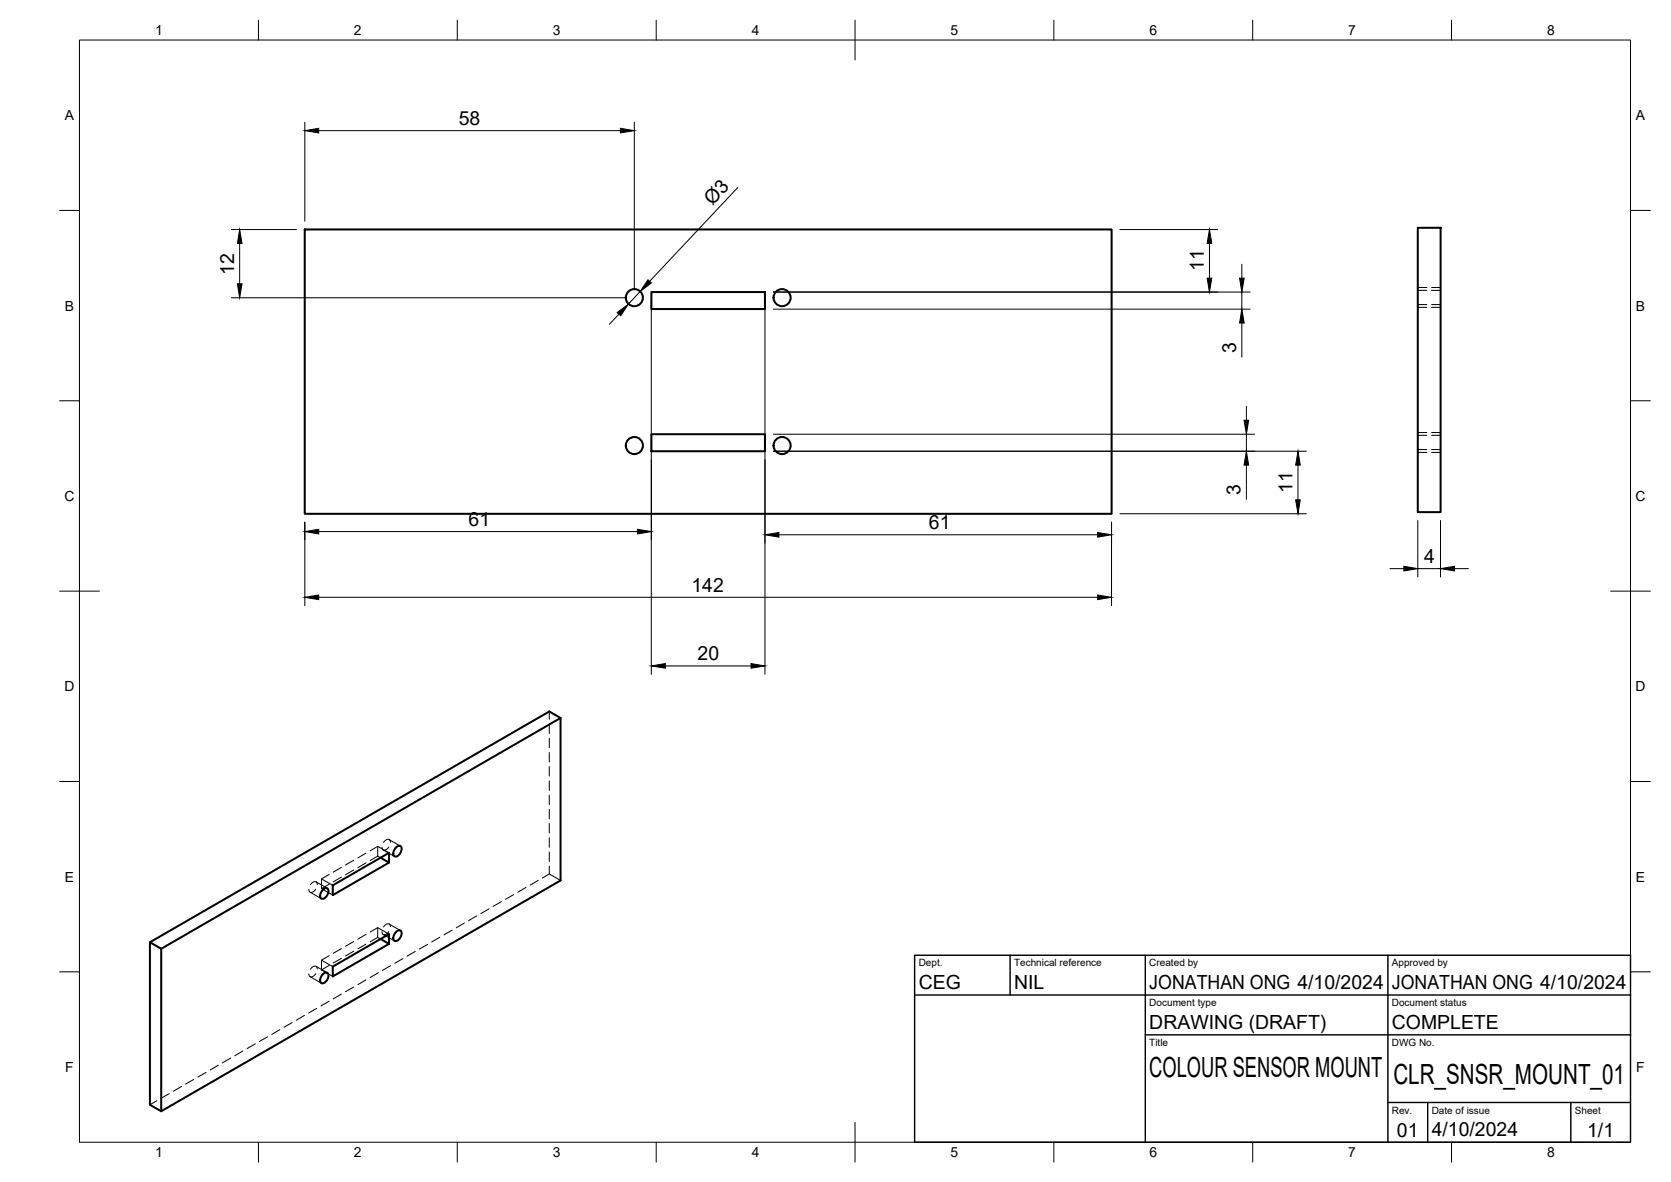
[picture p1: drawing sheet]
<svg xmlns="http://www.w3.org/2000/svg" width="420mm" height="297mm" viewBox="0 0 420 297" stroke-linecap="round" stroke-linejoin="round" font-family="sans-serif">
<!-- layer: Visible -->
<g fill="none" stroke="#000" stroke-width=".51">
<path d="M76.6 57.7h202.9v71.4h-202.9zM356.5 57.2h5.7v71.5h-5.7zM163.8 73.4h28.5v4.3h-28.5zM163.8 109.1h28.5v4.3h-28.5zM140.9 180.4l-100.4 58M95.7 215.5l2.1 1.3-14.1 8.1v-2.4l14.1-8.2v2.5M99.6 212.9a.77 .77 0 0 1 1.3 0 1.95 1.95 0 0 1-1.6 2.3 1.29 1.29 0 0 1 0-1.9zM37.7 236.8v40.8l2.8 1.7 100.4-58v-40.9l-2.8-1.6-100.4 58 2.8 1.6v40.9M81.2 223.6a.77 .77 0 0 1 1.3 0 1.95 1.95 0 0 1-1.6 2.3 1.29 1.29 0 0 1 0-2zM95.7 236l2.1 1.2M99.6 234.2a.77 .77 0 0 1 1.3 0 1.95 1.95 0 0 1-1.6 2.3 1.29 1.29 0 0 1 0-2zM81.2 244.8a.77 .77 0 0 1 1.3 0 1.95 1.95 0 0 1-1.6 2.3 1.29 1.29 0 0 1 0-2z"/>
<path d="M83.7 242.9l14.1-8.2v2.5l-14.1 8.2z"/>
<circle cx="159.5" cy="74.8" r="2.15"/>
<circle cx="196.6" cy="74.8" r="2.15"/>
<circle cx="159.5" cy="112" r="2.15"/>
<circle cx="196.6" cy="112" r="2.15"/>
</g>
<!-- layer: Hidden -->
<g fill="none" stroke="#000" stroke-width=".25">
<path d="M356.5 73h2.3M356.5 77.2h2.3M356.5 76.5h2.3M356.5 72.2h2.3M360 73h2.2M360 77.2h2.2M360 76.5h2.2M360 72.2h2.2M356.5 108.7h2.3M356.5 113h2.3M356.5 113.7h2.3M356.5 109.4h2.3"/>
<path d="M360 108.7h2.2M360 113h2.2M360 113.7h2.2M360 109.4h2.2M138.1 178.8v2M138.1 182v2.3M138.1 185.5v2.4M138.1 189.1v2.4M138.1 192.7v2.4M138.1 196.2v2.4M138.1 199.8v2.4M82.8 219.8l-2 1.1"/>
<path d="M85.9 218l-2.1 1.2M88.9 218.6l-2 1.2M88.9 216.2l-2 1.2M92 216.8l-2 1.2M92 214.4l-2 1.2M93.1 213.8l1.9-1.1 2.8 1.6M95 212.7v2.4l.7 .4M95 215.1l-1.9 1.1M96.4 213.6l2.8 1.6M97.8 212.8a.96 .96 0 0 1-.8 .8 .96 .96 0 0 1-.9-.4v-.3M97.9 211l2.8 1.6M98.2 211.7a.74 .74 0 0 0-.6-.8 .74 .74 0 0 0-.8 .4l-.4 .4"/>
<path d="M138.1 203.4v2.4M138.1 207v2.3M138.1 210.5v2.4M138.1 214.1v2.4M138.1 217.7v1.9M78 224.2l2.8 1.6M79.4 223.5a.94 .94 0 0 1-.7 .7 .94 .94 0 0 1-1-.4v-.3M79.5 221.6l2.8 1.6M79.8 222.3a.74 .74 0 0 0-.6-.8 .74 .74 0 0 0-.8 .4l-.4 .4M82.8 222.2l-2 1.1 2.9 1.6M83.7 222.5l-2.9-1.6v2.4M85.9 238.4l-2.1 1.2"/>
<path d="M85.9 220.4l-2.1 1.2M88.9 236.6l-2 1.2M88.9 239l-2 1.2M92 234.8l-2 1.2M92 237.3l-2 1.1M93.1 234.2l1.9-1.1 2.8 1.6M95 233.1v2.5M95 235.6l.7 .4M95 235.6l-1.9 1.1M96.4 234.8l2.8 1.7M97.8 234.1a.95 .95 0 0 1-.8 .7 .95 .95 0 0 1-.9-.4v-.3M97.9 232.2l2.8 1.7"/>
<path d="M98.2 232.9a.74 .74 0 0 0-.6-.8 .74 .74 0 0 0-.8 .5l-.4 .4M104.4 239.1l-2.1 1.2M107.5 237.3l-2.1 1.2M110.6 235.5l-2.1 1.2M113.7 233.8l-2.1 1.1M116.8 232l-2.1 1.2M119.9 230.2l-2.1 1.2M123 228.4l-2.1 1.2M126.1 226.6l-2.1 1.2M129.2 224.8l-2.1 1.2M132.2 223l-2 1.2M135.3 221.2l-2 1.2"/>
<path d="M136.4 220.6l1.7-1 2.8 1.7M70.4 258.7l-2.1 1.3M73.5 257l-2.1 1.2M76.6 255.2l-2.1 1.2M78 245.4l2.8 1.7M79.4 244.7a.94 .94 0 0 1-.7 .7 .94 .94 0 0 1-1-.3v-.3M79.5 242.8l2.8 1.7M79.7 253.4l-2.1 1.2M79.8 243.5a.74 .74 0 0 0-.6-.8 .74 .74 0 0 0-.8 .5l-.4 .4M82.8 242.6l-2 1.1 2.9 1.7M82.8 240.2l-2 1.1M82.8 251.6l-2.1 1.2"/>
<path d="M83.7 242.9l-2.9-1.6v2.4M85.9 240.8l-2.1 1.2M85.9 249.8l-2.1 1.2M88.9 248l-2 1.2M92 246.2l-2 1.2M95.1 244.5l-2 1.1M98.2 242.7l-2 1.2M101.3 240.9l-2 1.2M39.4 276.6l-1.7 1M42.5 274.8l-2 1.2M45.6 273l-2 1.2M48.7 271.3l-2 1.1"/>
<path d="M51.8 269.5l-2 1.2M54.9 267.7l-2 1.2M58 265.9l-2.1 1.2M61.1 264.1l-2.1 1.2M64.2 262.3l-2.1 1.2M67.3 260.5l-2.1 1.2"/>
</g>
<!-- layer: BORDER -->
<g fill="none" stroke="#000" stroke-width=".25">
<path d="M20 10.1h390v276.9h-390zM65 5.1v5M115 5.1v5M165 5.1v5M215 5.1v10M265 5.1v5M315 5.1v5M365 5.1v5M15 52.9h5M410 52.9h5M15 100.7h5M410 100.7h5"/>
<path d="M15 148.6h10M405 148.6h10M15 196.4h5M410 196.4h5M15 244.2h5M410 244.2h5M65 287v5M115 287v5M165 287v5M215 282.1v9.9M265 287v5M315 287v5"/>
<path d="M365 287v5"/>
</g>
<!-- layer: TITLEBLOCK -->
<path d="M230 240.1h180v46.9h-180zM230 250h180M254 240.1v9.9M288 240.1v46.9M349 240.1v46.9M288 260.1h122M349 277.1h61M359 277.1v9.9M395 277.1v9.9" fill="none" stroke="#000" stroke-width=".36"/>
<!-- layer: FD_Dimensions -->
<g fill="none" stroke="#000" stroke-width=".25">
<path d="M76.6 30.7v24.9M80.1 32.8h75.9M159.5 30.7v42M58.2 57.7h16.3M185.5 47.1l-22.2 23.6M281.6 57.7h24.6M58.2 74.8h99.2M60.3 61.2v10.1M155.6 78.9l-2.4 2.6M161 73.3l-3 3.1M163.8 75.5v93.9M192.3 75.5v93.9"/>
<path d="M194.5 73.4h119.8M194.5 77.7h119.8M304.1 61.2v8.7M312.3 66.4v3.5M312.3 73.4v4.3M312.3 81.2v8.6M194.5 113.4h134M194.5 109.1h121M313.4 102.1v3.5M313.4 109.1v4.3M313.4 116.9v8.6M326.4 116.9v8.7"/>
<path d="M76.6 131.2v21M80.1 133.6h80.2M195.9 134.4h80.1M279.5 131.2v21M281.6 129.1h46.9M356.5 130.8v14.2M362.2 130.8v14.2M80.1 150.1h195.9M349.5 142.9h3.5M356.5 142.9h5.7M365.7 142.9h3.5M167.3 167.4h21.5"/>
</g>
<g fill="#000" stroke="#000" stroke-width=".25">
<path d="M76.6 32.8l3.5-.6v1.2zM156 32.2l3.5 .6-3.5 .6zM59.7 71.3h1.2l-.6 3.5zM60.3 57.7l.6 3.5h-1.2zM155.2 78.5l2.8-2.1-1.9 2.9zM162.9 70.3l.9 .8-2.8 2.2zM303.5 69.9h1.2l-.6 3.5zM304.1 57.7l.6 3.5h-1.2zM311.7 69.9h1.1l-.5 3.5zM312.3 77.7l.5 3.5h-1.1zM312.8 105.6h1.2l-.6 3.5zM313.4 113.4l.6 3.5h-1.2z"/>
<path d="M326.4 113.4l.5 3.5h-1.1zM76.6 133.6l3.5-.6v1.2zM160.3 133l3.5 .6-3.5 .6zM192.3 134.4l3.6-.6v1.2zM276 133.8l3.5 .6-3.5 .6zM325.8 125.6h1.1l-.5 3.5zM76.6 150.1l3.5-.6v1.2zM276 149.5l3.5 .6-3.5 .6zM353 142.3l3.5 .6-3.5 .6zM362.2 142.9l3.5-.6v1.2zM163.8 167.4l3.5-.6v1.1zM188.8 166.8l3.5 .6-3.5 .5z"/>
</g>
<g font-size="7">
<text x="289" y="270.6">COLOUR SENSOR MOUNT</text>
<text x="350.4" y="272.3">CLR_SNSR_MOUNT_01</text>
</g>
<g font-size="4.9">
<text x="115.4" y="31.4">58</text>
<text x="179.1" y="51.7" transform="rotate(-47 179.1 51.7)">Ø3</text>
<text x="58.9" y="69.1" transform="rotate(-90 58.9 69.1)">12</text>
<text x="302.7" y="68.1" transform="rotate(-90 302.7 68.1)">11</text>
<text x="310.8" y="88.6" transform="rotate(-90 310.8 88.6)">3</text>
<text x="311.9" y="124.3" transform="rotate(-90 311.9 124.3)">3</text>
<text x="325" y="123.8" transform="rotate(-90 325 123.8)">11</text>
<text x="117.8" y="132.1">61</text>
<text x="233.6" y="132.9">61</text>
<text x="358.1" y="141.5">4</text>
<text x="173.8" y="148.7">142</text>
<text x="175.4" y="165.9">20</text>
<text x="231" y="248.5">CEG</text>
<text x="255" y="248.5">NIL</text>
<text x="289" y="248.5">JONATHAN ONG 4/10/2024</text>
<text x="350" y="248.5">JONATHAN ONG 4/10/2024</text>
<text x="289" y="258.6">DRAWING (DRAFT)</text>
<text x="350" y="258.6">COMPLETE</text>
<text x="351.3" y="285.7">01</text>
<text x="360" y="285.5">4/10/2024</text>
<text x="399.1" y="285.7">1/1</text>
</g>
<g font-size="3.5">
<text x="39" y="8.8">1</text>
<text x="89" y="8.8">2</text>
<text x="139" y="8.8">3</text>
<text x="189" y="8.8">4</text>
<text x="239" y="8.8">5</text>
<text x="289" y="8.8">6</text>
<text x="339" y="8.8">7</text>
<text x="389" y="8.8">8</text>
<text x="16.3" y="30.2">A</text>
<text x="411.3" y="30.2">A</text>
<text x="16.3" y="78">B</text>
<text x="411.3" y="78">B</text>
<text x="16.2" y="125.9">C</text>
<text x="411.2" y="125.9">C</text>
<text x="16.2" y="173.7">D</text>
<text x="411.2" y="173.7">D</text>
<text x="16.3" y="221.6">E</text>
<text x="411.3" y="221.6">E</text>
<text x="16.4" y="269.4">F</text>
<text x="411.4" y="269.4">F</text>
<text x="39" y="290.8">1</text>
<text x="89" y="290.8">2</text>
<text x="139" y="290.8">3</text>
<text x="189" y="290.8">4</text>
<text x="239" y="290.8">5</text>
<text x="289" y="290.8">6</text>
<text x="339" y="290.8">7</text>
<text x="389" y="290.8">8</text>
</g>
<g font-size="2.5">
<text x="231" y="242.9">Dept.</text>
<text x="255" y="242.9">Technical reference</text>
<text x="289" y="242.9">Created by</text>
<text x="350" y="242.9">Approved by</text>
<text x="289" y="252.8">Document type</text>
<text x="350" y="252.8">Document status</text>
<text x="289" y="262.9">Title</text>
<text x="350" y="262.9">DWG No.</text>
<text x="350" y="279.9">Rev.</text>
<text x="360" y="279.9">Date of issue</text>
<text x="396" y="279.9">Sheet</text>
</g>
</svg>
